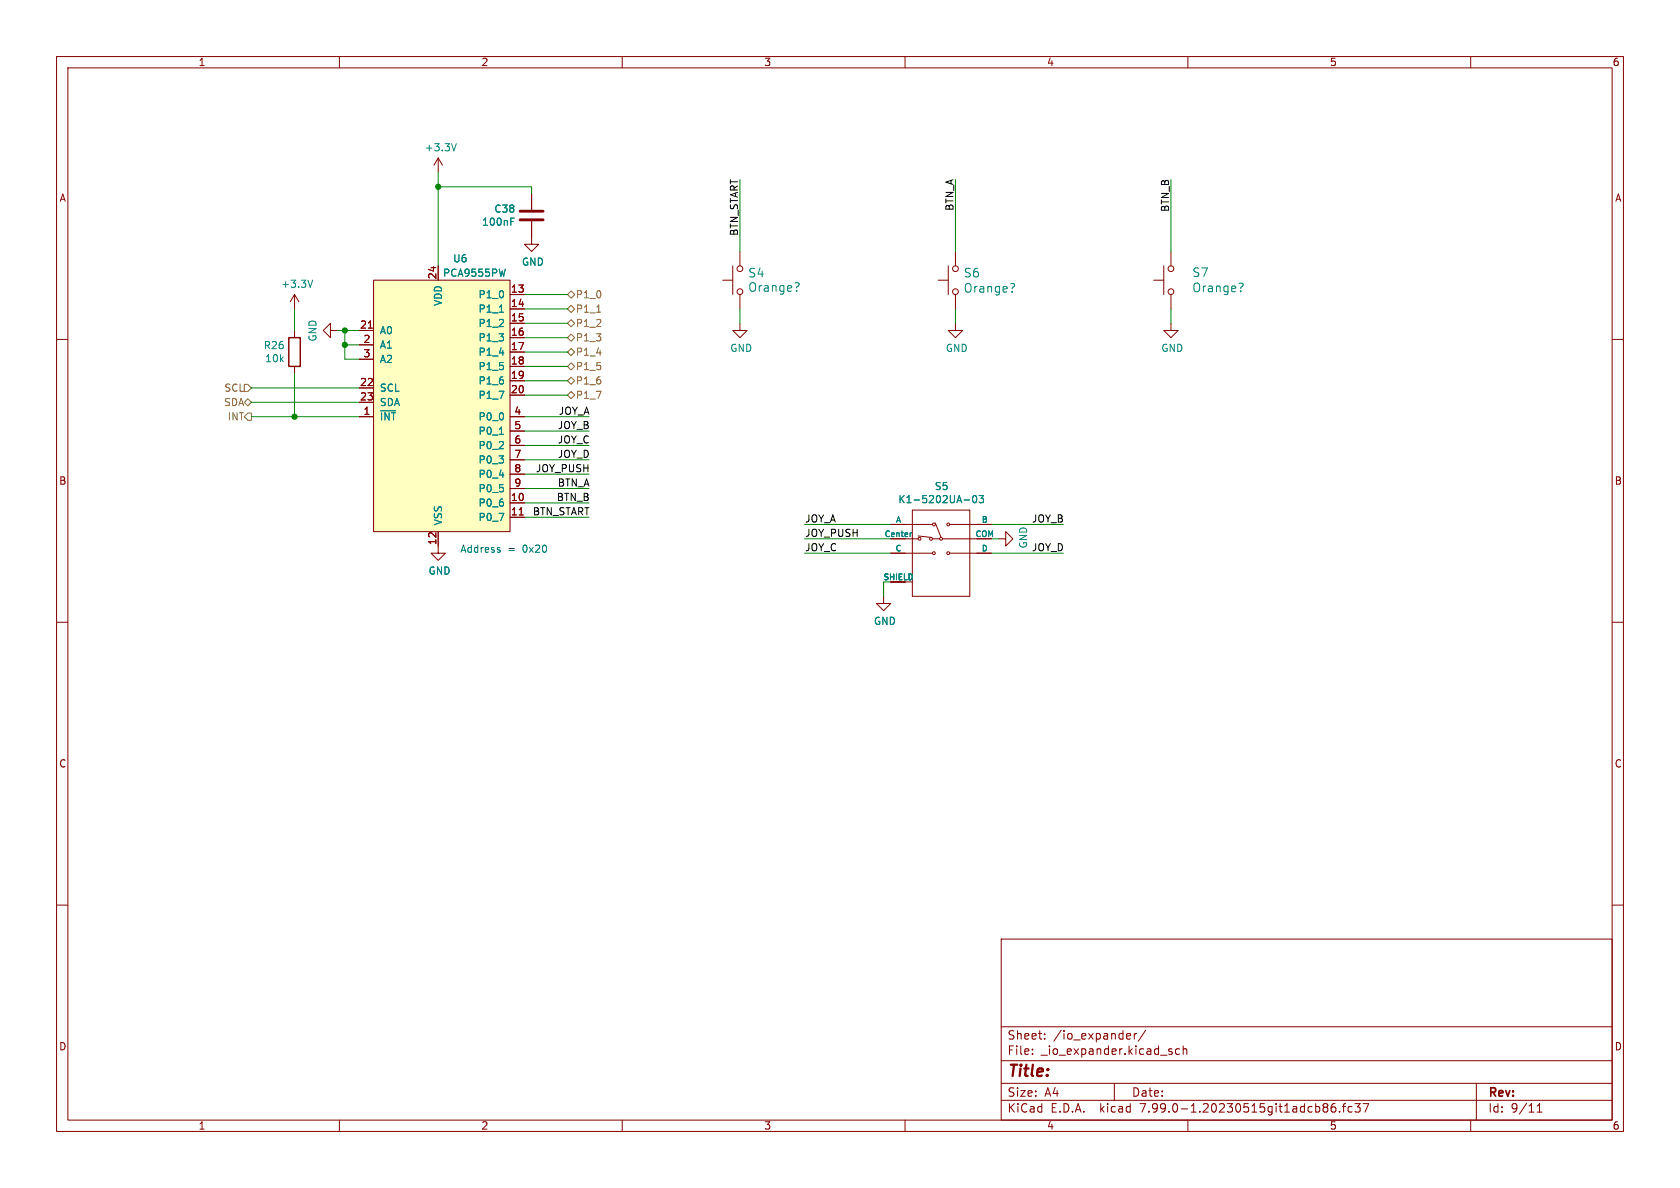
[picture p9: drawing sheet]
<svg xmlns="http://www.w3.org/2000/svg" width="297mm" height="210mm" viewBox="0 0 297 210" stroke-linecap="round" stroke-linejoin="round" font-family="sans-serif">
<g fill="none" stroke="#840000" stroke-width=".18">
<path d="M10 10h277v190h-277zM12 12h273v186h-273zM60 10v2M110 10v2M160 10v2M210 10v2M260 10v2M77.5 27.9l-.8 1.3M77.5 27.9v2.6M77.5 27.9l.7 1.3M94 39.1v4.1h1.2l-1.2 1.3-1.3-1.3h1.3M94 34.3v2.8"/>
<path d="M10 60h2M52.1 52.1l-.8 1.2M52.1 52.1v2.5M52.1 58.4v1.3M52.1 52.1l.7 1.2M58.4 58.4v-1.2l-1.3 1.2 1.3 1.3v-1.3h1.3M63.5 58.4h2.5M65.1 58h.7M66 49.5h24.2v44.5h-24.2zM77.5 47v2.5M90.2 52.1h2.5M90.2 54.6h2.5"/>
<path d="M90.2 57.2h2.5M90.2 59.7h2.5M127.8 49.5h1.7M129.5 47v5.1M130.8 57.2v1.2h1.3l-1.3 1.3-1.3-1.3h1.3M130.8 44.5v2.5M130.8 52.1v2.5M165.9 49.5h1.7M167.6 47v5.1M168.9 57.2v1.2h1.3l-1.3 1.3-1.3-1.3h1.3M168.9 44.5v2.5M168.9 52.1v2.5"/>
<path d="M204 49.5h1.7M205.7 47v5.1M207 57.2v1.2h1.3l-1.3 1.3-1.3-1.3h1.3M207 44.5v2.5M207 52.1v2.5M285 60h2M52.1 64.8v1.2M63.5 73.7h2.5M63.5 61h2.5M63.5 68.6h2.5M63.5 71.1h2.5M63.5 63.5h2.5"/>
<path d="M90.2 73.7h2.5M90.2 62.2h2.5M90.2 64.8h2.5M90.2 67.3h2.5M90.2 69.9h2.5M90.2 76.2h2.5M90.2 78.7h2.5M77.5 94v3.8h1.2l-1.2 1.3-1.3-1.3h1.3M90.2 88.9h2.5M90.2 91.4h2.5M90.2 81.3h2.5M90.2 83.8h2.5"/>
<path d="M90.2 86.4h2.5M91.8 91h.7M157.5 97.8h7.3M157.5 95.3h4.8M157.5 92.7h7.3M161.3 90.2h10.1v15.2h-10.1zM162.3 94.7l2.3 .3M164.8 95.3h1.3M165.4 92.5l1 2.5M166.6 95.3h8.7M167.9 97.8h7.4M167.9 92.7h7.4"/>
<path d="M176.5 95.3h1.3v-1.3l1.3 1.3-1.3 1.2v-1.2M10 110h2M156.2 105.4v1.3h1.3l-1.3 1.3-1.3-1.3h1.3M157.5 102.9h2.5M285 110h2M10 160h2M285 160h2M177 166h108v32h-108zM60 198v2M110 198v2M160 198v2M177 194.5h108"/>
<path d="M177 191.5h108M177 187.5h108M177 181.5h108M182.5 186.3v.1M182.5 185.5v.1M184.7 183.6v.1M184.7 182.8v.1M197 191.5v3M199.4 182.7l.4 .1 .1 .3-.7 .1M199.8 183.6l-.4 .1M200.5 182.7v1M201 182.7l-.3 .1-.2 .2"/>
<path d="M202.5 182.1l-1.3 2M207 185.9l.2 .2-.2 .3M207 185.4l.2 .1M208.5 185.5l-.4-.1-.3 .3v.4l.2 .2h.5M209.2 185.5l.2-.1 .3 .1 .1 .9M209.2 184.9v1.5M210 198v2M234.5 195.1l.2 .3-.2 .3 .2 .2v.4l-.2 .3M236 195.1a.59 .59 0 0 0-.7 .6v.6l.2 .2 .4 .1 .2-.1 .1-.5-.2-.3h-.4l-.3 .3M236.8 196.5v.1M237.3 195.6h.6M237.9 195.1l-.4 .2v1.3"/>
<path d="M239 195.7l-.4-.1-.3 .3v.4l.2 .2h.5M239.5 195.1h1l-.5 .6 .4 .1v.7l-.2 .1h-.5l-.2-.1M241 195.1h1l-.7 1.5M260 198v2M261 191.5v6.5M271.7 196.6h.9M271.7 195.5l.5-.4v1.5"/>
<circle cx="130.8" cy="51.6" r=".51"/>
<circle cx="130.8" cy="47.5" r=".51"/>
<circle cx="168.9" cy="51.6" r=".51"/>
<circle cx="168.9" cy="47.5" r=".51"/>
<circle cx="207" cy="51.6" r=".51"/>
<circle cx="207" cy="47.5" r=".51"/>
<circle cx="162.6" cy="95.2" r=".25"/>
<circle cx="164.6" cy="95.2" r=".25"/>
<circle cx="165.1" cy="97.8" r=".25"/>
<circle cx="165.1" cy="92.7" r=".25"/>
<circle cx="166.4" cy="95.2" r=".25"/>
<circle cx="167.6" cy="92.7" r=".25"/>
<circle cx="167.6" cy="97.8" r=".25"/>
</g>
<g fill="none" stroke="#008484" stroke-width=".18">
<path d="M79.8 25.4l.4 1.3 .5-1.3M90.3 39.2h.4M90.3 38.6h.6M54.4 49.5l.4 1.3 .5-1.3M88.3 55.2h.7M89.3 47.6l-.3 1.2M140.7 50h.3a.34 .34 0 0 1 .3 .3 .34 .34 0 0 1-.3 .3M178.8 50.1h.3a.34 .34 0 0 1 .3 .4 .34 .34 0 0 1-.3 .3M219.2 50h.4a.34 .34 0 0 1 .2 .4 .34 .34 0 0 1-.3 .3M88.2 69.2h.9l-.6 1.2M88.3 62.4h.8M88.3 76.8h.7"/>
<path d="M88.2 90.7h.9l-.6 1.3M88.3 84h.8M161.2 94.2l-.2 .1M170.4 88.4h1M172.1 87.7l.1-.1a.68 .68 0 0 1 .5 .6 .68 .68 0 0 1-.5 .7l-.1-.2-.2-.3zM173.1 87.6h.8l-.4 .5 .3 .1v.5l-.2 .2-.5-.2"/>
</g>
<path d="M91.9 38.9h4.1M91.9 37.3h4.1" fill="none" stroke="#840000" stroke-width=".51"/>
<path d="M51.1 59.7h2v5.1h-2z" fill="none" stroke="#840000" stroke-width=".25"/>
<path d="M66 49.5h24.2v44.5h-24.2z" fill="#ffffc2" stroke="#ffffc2" stroke-width=".18"/>
<path d="M100.3 52.1l.7-.7 .6 .7-.6 .6zM100.3 59.7l.7-.6 .6 .6-.6 .6zM100.3 57.2l.7-.7 .6 .7-.6 .6zM101 54l.6 .6-.6 .6-.7-.6zM105.5 55.2h.7M43.2 71.1l.6-.6 .6 .6-.6 .7zM43.2 67.9h.6l.6 .7-.6 .6h-.6zM43.8 73h.6v1.3h-.6l-.6-.6zM100.3 64.8l.7-.7 .6 .7-.6 .6zM100.3 67.3l.7-.6 .6 .6-.6 .6zM100.3 69.9l.7-.7 .6 .7-.6 .6zM100.3 62.2l.7-.6 .6 .6-.6 .7z" fill="none" stroke="#848400" stroke-width=".18"/>
<path d="M88.3 97.2l.2 .2-.2 .2M88.3 96.8h.1" fill="none" stroke="#0000c2" stroke-width=".18"/>
<g fill="none" stroke="#008400" stroke-width=".18">
<path d="M77.5 30.5v16.5M77.5 33h16.5v1.3M130.8 31.8v12.7M168.9 31.8v12.7M207 31.8v12.7M52.1 54.6v3.8M59.7 58.4h3.8M61 58.4v5.1h2.5M92.7 52.1h7.6M92.7 59.7h7.6M92.7 54.6h7.6M92.7 57.2h7.6"/>
<path d="M130.8 54.6v2.6M168.9 54.6v2.6M207 54.6v2.6M44.4 73.7h19.1M44.4 71.1h19.1M44.4 68.6h19.1M52.1 66v7.7M61 61h2.5M92.7 64.8h7.6M92.7 73.7h11.4M92.7 67.3h7.6M92.7 76.2h11.4"/>
<path d="M92.7 69.9h7.6M92.7 62.2h7.6M92.7 78.7h11.4M92.7 88.9h11.4M92.7 91.4h11.4M92.7 83.8h11.4M92.7 81.3h11.4M92.7 86.4h11.4M142.2 95.3h15.3M142.2 92.7h15.3M142.2 97.8h15.3M175.3 95.3h1.2"/>
<path d="M175.3 92.7h12.7M175.3 97.8h12.7M156.2 102.9v2.5"/>
</g>
<g fill="#008400" stroke="#008400" stroke-width=".18">
<circle cx="61" cy="58.4" r=".46"/>
<circle cx="77.5" cy="33" r=".46"/>
<circle cx="52.1" cy="73.7" r=".46"/>
<circle cx="61" cy="61" r=".46"/>
</g>
<text font-size="2.8" fill="#840000" x="178" y="190.8">Title:</text>
<g font-size="2.1" fill="#008484">
<text x="132.1" y="49.2">S4</text>
<text x="132.1" y="51.8">Orange?</text>
<text x="170.2" y="49.2">S6</text>
<text x="170.2" y="51.9">Orange?</text>
<text x="210.6" y="49.1">S7</text>
<text x="210.6" y="51.8">Orange?</text>
</g>
<g font-size="2.1" fill="#840000">
<text x="178" y="183.9">Sheet:</text>
<text x="186.2" y="183.9">/io_expander/</text>
<text x="178" y="186.6">File:</text>
<text x="184" y="186.6">_io_expander.kicad_sch</text>
<text x="178" y="196.8">KiCad</text>
<text x="178" y="194">Size:</text>
<text x="184.6" y="194">A4</text>
<text x="185.7" y="196.8">E.D.A.</text>
<text x="194.4" y="196.8">kicad</text>
<text x="200" y="194">Date:</text>
<text x="201.5" y="196.8">7.99.0-1.20230515git1adcb86.fc37</text>
<text x="263" y="194.2">Rev:</text>
<text x="263" y="196.8">Id:</text>
<text x="267" y="196.8">9/11</text>
</g>
<g font-size="1.8" fill="#840000">
<text x="35" y="11.8">1</text>
<text x="85" y="11.8">2</text>
<text x="135" y="11.8">3</text>
<text x="185" y="11.8">4</text>
<text x="235" y="11.8">5</text>
<text x="285" y="11.8">6</text>
<text x="10.4" y="35.8">A</text>
<text x="285.4" y="35.8">A</text>
<text x="77.2" y="49.5" transform="rotate(-90 77.2 49.5)">24</text>
<text x="90.2" y="51.8">13</text>
<text x="63.5" y="58.2">21</text>
<text x="90.2" y="54.4">14</text>
<text x="90.2" y="56.9">15</text>
<text x="90.2" y="59.4">16</text>
<text x="64.1" y="60.7">2</text>
<text x="64.1" y="63.2">3</text>
<text x="90.2" y="62">17</text>
<text x="90.2" y="64.5">18</text>
<text x="63.5" y="68.3">22</text>
<text x="63.5" y="70.9">23</text>
<text x="90.2" y="67.1">19</text>
<text x="90.2" y="69.6">20</text>
<text x="64.1" y="73.4">1</text>
<text x="90.8" y="73.4">4</text>
<text x="90.8" y="75.9">5</text>
<text x="90.8" y="78.5">6</text>
<text x="90.8" y="81">7</text>
<text x="90.8" y="83.6">8</text>
<text x="10.3" y="85.8">B</text>
<text x="90.2" y="88.6">10</text>
<text x="90.8" y="86.1">9</text>
<text x="285.3" y="85.8">B</text>
<text x="90.2" y="91.2">11</text>
<text x="77.2" y="96.5" transform="rotate(-90 77.2 96.5)">12</text>
<text x="10.3" y="135.8">C</text>
<text x="285.3" y="135.8">C</text>
<text x="10.3" y="185.8">D</text>
<text x="285.3" y="185.8">D</text>
<text x="35" y="199.8">1</text>
<text x="85" y="199.8">2</text>
<text x="135" y="199.8">3</text>
<text x="185" y="199.8">4</text>
<text x="235" y="199.8">5</text>
<text x="285" y="199.8">6</text>
</g>
<g font-size="1.8" fill="#008484">
<text x="74.9" y="26.9">+3.3V</text>
<text x="85.1" y="40.1">100nF</text>
<text x="87.2" y="37.8">C38</text>
<text x="79.9" y="46.5">U6</text>
<text x="92.1" y="47.1">GND</text>
<text x="49.5" y="51">+3.3V</text>
<text x="78.2" y="49.1">PCA9555PW</text>
<text x="84.4" y="52.9">P1_0</text>
<text x="67.1" y="59.2">A0</text>
<text x="78.3" y="54.3" transform="rotate(-90 78.3 54.3)">VDD</text>
<text x="84.4" y="55.4">P1_1</text>
<text x="84.4" y="58">P1_2</text>
<text x="46.5" y="61.9">R26</text>
<text x="46.7" y="64.2">10k</text>
<text x="56.1" y="60.5" transform="rotate(-90 56.1 60.5)">GND</text>
<text x="67.1" y="61.8">A1</text>
<text x="67.1" y="64.3">A2</text>
<text x="84.4" y="60.5">P1_3</text>
<text x="84.4" y="63.1">P1_4</text>
<text x="84.4" y="65.6">P1_5</text>
<text x="128.9" y="62.4">GND</text>
<text x="167" y="62.4">GND</text>
<text x="205.1" y="62.4">GND</text>
<text x="67.1" y="69.4">SCL</text>
<text x="67.1" y="71.9">SDA</text>
<text x="84.4" y="68.1">P1_6</text>
<text x="84.4" y="70.7">P1_7</text>
<text x="67.1" y="74.5">~{INT}</text>
<text x="84.4" y="74.5">P0_0</text>
<text x="84.4" y="77">P0_1</text>
<text x="84.4" y="79.6">P0_2</text>
<text x="84.4" y="82.1">P0_3</text>
<text x="84.4" y="89.7">P0_6</text>
<text x="84.4" y="84.6">P0_4</text>
<text x="84.4" y="87.2">P0_5</text>
<text x="158.7" y="89.1">K1-5202UA-03</text>
<text x="165.1" y="86.8">S5</text>
<text x="78.3" y="93" transform="rotate(-90 78.3 93)">VSS</text>
<text x="84.4" y="92.3">P0_7</text>
<text x="75.6" y="101.7">GND</text>
<text x="181.7" y="97.1" transform="rotate(-90 181.7 97.1)">GND</text>
<text x="154.3" y="110.6">GND</text>
</g>
<g font-size="1.8">
<text x="130.5" y="41.9" transform="rotate(-90 130.5 41.9)">BTN_START</text>
<text x="168.6" y="37.5" transform="rotate(-90 168.6 37.5)">BTN_A</text>
<text x="206.7" y="37.7" transform="rotate(-90 206.7 37.7)">BTN_B</text>
<text x="98.4" y="75.9">JOY_B</text>
<text x="98.6" y="73.4">JOY_A</text>
<text x="94.5" y="83.6">JOY_PUSH</text>
<text x="98.4" y="81">JOY_D</text>
<text x="98.4" y="78.5">JOY_C</text>
<text x="98.2" y="88.6">BTN_B</text>
<text x="98.4" y="86.1">BTN_A</text>
<text x="94" y="91.2">BTN_START</text>
<text x="142.2" y="92.4">JOY_A</text>
<text x="142.2" y="95">JOY_PUSH</text>
<text x="182.2" y="92.4">JOY_B</text>
<text x="142.2" y="97.5">JOY_C</text>
<text x="182.2" y="97.5">JOY_D</text>
</g>
<g font-size="1.8" fill="#848400">
<text x="101.7" y="52.9">P1_0</text>
<text x="101.7" y="55.4">P1_1</text>
<text x="101.7" y="58">P1_2</text>
<text x="101.7" y="65.6">P1_5</text>
<text x="101.7" y="60.5">P1_3</text>
<text x="101.7" y="63.1">P1_4</text>
<text x="39.4" y="71.9">SDA</text>
<text x="39.4" y="69.4">SCL</text>
<text x="101.7" y="68.1">P1_6</text>
<text x="101.7" y="70.7">P1_7</text>
<text x="40" y="74.5">INT</text>
</g>
<g font-size="1.8" fill="#0000c2">
<text x="81.3" y="97.8">Address</text>
<text x="89.7" y="97.8">=</text>
<text x="92.4" y="97.8">0x20</text>
</g>
<g font-size="1.4" fill="#008484">
<text x="156.2" y="95">Center</text>
<text x="158.2" y="92.5">A</text>
<text x="172.3" y="95">COM</text>
<text x="173.4" y="92.5">B</text>
<text x="158.2" y="97.5">C</text>
<text x="173.4" y="97.5">D</text>
<text x="156" y="102.6">SHIELD</text>
</g>
</svg>
